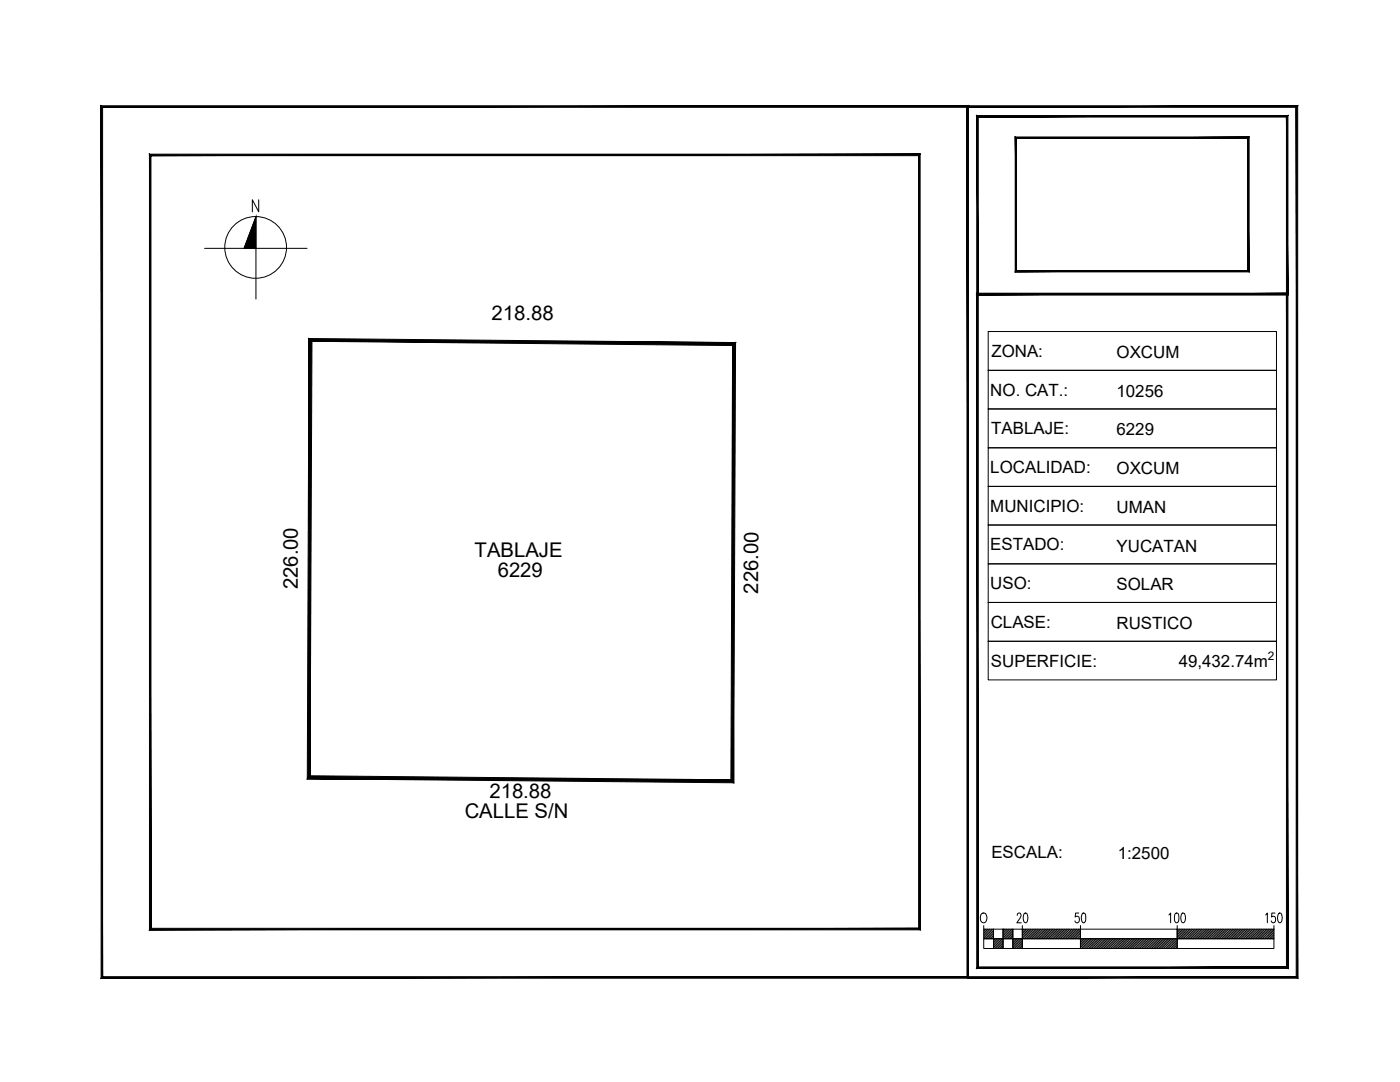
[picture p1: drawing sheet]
<svg xmlns="http://www.w3.org/2000/svg" width="279mm" height="216mm" viewBox="0 0 279 216" stroke-linecap="round" stroke-linejoin="round" font-family="sans-serif">
<!-- layer: NORTE -->
<g fill="none" stroke="#000" stroke-width=".2">
<path d="M51.6 39.9v2.4l-1.2-2.4v2.4M40.8 49.6h10.3v-6.3l-2.4 6.3M61.3 49.6h-10.2v10.1"/>
<circle cx="51" cy="49.4" r="6.2"/>
</g>
<path d="M51.1 43.3v6.3h-2.4zM48.7 49.6h2.4z" fill="#000" stroke="#000" stroke-width=".2"/>
<!-- layer: TIRA -->
<g fill="#000" stroke="#000" stroke-width=".2">
<path d="M193.2 21.1v.3l65.8-.3zM193.2 21.4l65.8-.3-.3 .3zM259 21.1l-.3 .3 .3 173.8zM258.7 21.4l.3 173.8-.3-.3zM193.2 195.2h65.8l-.3-.3zM193.2 194.9h65.5l-65.5 .3zM20.2 195.2h173v-.3zM20.2 195.2l.3-.3h172.7zM20.2 21.1v174.1l.3-.3zM20.2 21.1l.3 .3v173.5zM20.2 21.1l.3 .3 172.8-.3zM20.5 21.4l172.8-.3-.3 .3zM193.3 21.1l-.3 .3 .3 173.6zM193 21.4l.3 173.6h-.3z"/>
<path d="M194.9 23.1l.3 .3 61.8-.3zM195.2 23.4l61.8-.3-.3 .3zM257 23.1l-.3 .3 .3 35.4zM256.7 23.4l.3 35.4-.3-.3zM194.9 58.8h62.1l-.3-.3zM194.9 58.8l.3-.3h61.5zM194.9 23.1v35.7l.3-.3zM194.9 23.1l.3 .3v35.1z"/>
<path d="M202.6 27.4l.2 .2 46.4-.2zM202.8 27.6l46.4-.2-.2 .2zM249.2 27.4l-.2 .2 .2 26.6zM249 27.6l.2 26.6-.2-.2zM202.6 54.2h46.6l-.2-.2zM202.6 54.2l.2-.2h46.2zM202.6 27.4v26.8l.2-.2zM202.6 27.4l.2 .2v26.4z"/>
<path d="M202.6 27.4l.2 .2 46.4-.2zM202.8 27.6l46.4-.2-.2 .2zM249.2 27.4l-.2 .2 .2 26.6zM249 27.6l.2 26.6-.2-.2zM202.6 54.2h46.6l-.2-.2zM202.6 54.2l.2-.2h46.2zM202.6 27.4v26.8l.2-.2zM202.6 27.4l.2 .2v26.4z"/>
<path d="M29.8 30.8v154.7l.3-.3zM29.8 30.8l.3 .3v154.1zM29.8 30.8l.3 .3 153.5-.3zM30.1 31.1l153.5-.3-.3 .3zM183.3 31.1l.3 154.4v-154.7zM183.3 31.1l.3 154.4-.3-.3zM29.8 185.5h153.8l-.3-.3zM29.8 185.5l.3-.3h153.2z"/>
<path d="M256.7 58.8v134.1l.3 .3zM256.7 58.8l.3-.3v134.7zM195.2 58.8h61.5l.3-.3zM194.9 58.5h62.1l-61.8 .3zM194.9 58.5l.3 134.4v-134.1zM194.9 58.5l.3 134.4-.3 .3zM195.2 192.9l-.3 .3 61.8-.3zM194.9 193.2l61.8-.3 .3 .3z"/>
</g>
<!-- layer: C_REFERENCIA -->
<path d="M183.5 30.9v154.5" fill="none" stroke="#000" stroke-width=".2"/>
<!-- layer: CUADRO -->
<path d="M197.2 73.9h57.5v7.7h-57.5zM197.2 66.2h57.5v7.7h-57.5zM197.2 81.6h57.5v7.8h-57.5zM197.2 89.4h57.5v7.7h-57.5zM197.2 97.1h57.5v7.7h-57.5zM197.2 104.8h57.5v7.7h-57.5zM197.2 112.5h57.5v7.7h-57.5zM197.2 120.2h57.5v7.8h-57.5zM197.2 128h57.5v7.7h-57.5z" fill="none" stroke="#000" stroke-width=".2"/>
<!-- layer: Cotas -->
<path d="M202.8 27.5h46.3v26.6h-46.3z" fill="none" stroke="#000" stroke-width=".2"/>
<!-- layer: EscalaGrafica -->
<g fill="none" stroke="#000" stroke-width=".2">
<path d="M195.9 182.3a.59 .59 0 0 1 .9 .3 .99 .99 0 0 1-.6 1.5 1.24 1.24 0 0 1-.3-1.8zM196.3 185.4h2v1.9h-2zM196.3 187.3h2v2h-2zM196.3 184.7v.7M196.5 185.4l-.2 .1M196.8 185.4l-.5 .5M197.1 185.4l-.8 .8M197.5 185.4l-1.2 1.1M197.9 185.4l-1.6 1.5M198.2 185.4l-1.9 1.8M198.3 185.4h1.9v1.9h-1.9zM198.3 187.3h1.9v2h-1.9z"/>
<path d="M198.3 185.7l-1.7 1.6M198.3 186l-1.4 1.3M198.3 186.3l-1 1M198.3 186.7l-.7 .6M198.3 187l-.4 .3M198.3 187.3v.1M198.6 187.3l-.3 .4M199 187.3l-.7 .7M199.3 187.3l-1 1.1M199.7 187.3l-1.4 1.4M200 187.3l-1.7 1.7M200.2 185.4h1.9v1.9h-1.9z"/>
<path d="M200.2 187.3h1.9v2h-1.9zM200.2 185.4h.1M200.2 187.5l-1.8 1.8M200.2 187.8l-1.5 1.5M200.2 188.2l-1.1 1.1M200.2 188.5l-.8 .8M200.2 188.8l-.4 .5M200.2 189.2l-.1 .1M200.6 185.4l-.4 .3M200.9 185.4l-.7 .7M201.2 185.4l-1 1.1M201.6 185.4l-1.4 1.4"/>
<path d="M201.9 185.4l-1.7 1.7M202.1 185.4h1.9v1.9h-1.9zM202.1 187.3h1.9v2h-1.9zM202.1 185.5l-1.8 1.8M202.1 185.9l-1.4 1.4M202.1 186.2l-1.1 1.1M202.1 186.5l-.7 .8M202.1 186.9l-.4 .4M202.1 187.2l-.1 .1M202.4 187.3l-.3 .3M202.7 187.3l-.6 .6M203.1 187.3l-1 1"/>
<path d="M203.4 187.3l-1.3 1.3M203.7 187.3l-1.6 1.7M204 185.4h11.6v1.9h-11.6zM204 187.3h11.6v2h-11.6zM204 187.4l-1.8 1.9M204 187.7l-1.5 1.6M204 188l-1.2 1.3M204 188.4l-.8 .9M204 188.7l-.5 .6M204 189l-.1 .3M205.7 185.4l-1.7 1.6M206 185.4l-1.9 1.9"/>
<path d="M206.4 185.4l-1.9 1.9M206.7 185.4l-1.9 1.9M207 185.4l-1.9 1.9M207.4 185.4l-1.9 1.9M207.7 185.4l-1.9 1.9M208.1 185.4l-2 1.9M208.4 185.4l-1.9 1.9M208.8 185.4l-2 1.9M209.1 185.4l-1.9 1.9M209.5 185.4l-2 1.9M209.8 185.4l-2 1.9M210.1 185.4l-1.9 1.9"/>
<path d="M210.5 185.4l-2 1.9M210.8 185.4l-1.9 1.9M211.1 185.4l-1.9 1.9M211.5 185.4l-2 1.9M211.8 185.4l-1.9 1.9M212.2 185.4l-1.9 1.9M212.5 185.4l-1.9 1.9M212.8 185.4l-1.9 1.9M213.2 185.4l-1.9 1.9M213.5 185.4l-1.9 1.9M213.9 185.4l-2 1.9M214.2 185.4l-1.9 1.9"/>
<path d="M214.6 185.4l-2 1.9M214.9 185.4l-1.9 1.9M215.3 185.4l-2 1.9M215.6 185.4l-2 1.9M215.6 185.4h19.3v1.9h-19.3zM215.6 187.3h19.3v2h-19.3zM215.6 185.7l-1.6 1.6M215.6 186l-1.3 1.3M215.6 186.3l-.9 1M215.6 186.7l-.6 .6M215.6 187.1l-.2 .2M215.7 187.3l-.1 .1"/>
<path d="M216.1 187.3l-.5 .4M216.4 187.3l-.8 .8M216.7 187.3l-1.1 1.1M217.1 187.3l-1.5 1.5M217.4 187.3l-1.8 1.8M217.7 187.3l-1.9 2M218.1 187.3l-2 2M218.4 187.3l-1.9 2M218.8 187.3l-1.9 2M219.1 187.3l-1.9 2M219.4 187.3l-1.9 2M219.8 187.3l-1.9 2"/>
<path d="M220.1 187.3l-1.9 2M220.5 187.3l-1.9 2M220.8 187.3l-1.9 2M221.2 187.3l-2 2M221.5 187.3l-1.9 2M221.9 187.3l-2 2M222.2 187.3l-2 2M222.5 187.3l-1.9 2M222.9 187.3l-2 2M223.2 187.3l-1.9 2M223.5 187.3l-1.9 2M223.9 187.3l-1.9 2"/>
<path d="M224.2 187.3l-1.9 2M224.6 187.3l-1.9 2M224.9 187.3l-1.9 2M225.2 187.3l-1.9 2M225.6 187.3l-1.9 2M226 187.3l-2 2M226.3 187.3l-1.9 2M226.6 187.3l-1.9 2M227 187.3l-2 2M227.3 187.3l-1.9 2M227.7 187.3l-2 2M228 187.3l-2 2"/>
<path d="M228.3 187.3l-1.9 2M228.7 187.3l-2 2M229 187.3l-1.9 2M229.3 187.3l-1.9 2M229.7 187.3l-1.9 2M230 187.3l-1.9 2M230.4 187.3l-1.9 2M230.7 187.3l-1.9 2M231.1 187.3l-2 2M231.4 187.3l-1.9 2M231.8 187.3l-2 2M232.1 187.3l-1.9 2"/>
<path d="M232.4 187.3l-1.9 2M232.8 187.3l-2 2M233.1 187.3l-1.9 2M233.5 187.3l-2 2M233.8 187.3l-2 2M234.1 187.3l-1.9 2M234.5 187.3l-1.9 2M234.8 187.3l-1.9 2M234.9 185.4h19.3v1.9h-19.3zM234.9 187.3h19.3v2h-19.3zM234.9 187.5l-1.7 1.8M234.9 187.9l-1.3 1.4"/>
<path d="M234.9 188.2l-1 1.1M234.9 188.5l-.6 .8M234.9 188.9l-.3 .4M234.9 189.2v.1M236.8 185.4l-1.9 1.8M237.1 185.4l-2 1.9M237.4 185.4l-1.9 1.9M237.8 185.4l-2 1.9M238.1 185.4l-1.9 1.9M238.4 185.4l-1.9 1.9M238.8 185.4l-1.9 1.9M239.1 185.4l-1.9 1.9"/>
<path d="M239.5 185.4l-1.9 1.9M239.8 185.4l-1.9 1.9M240.1 185.4l-1.9 1.9M240.5 185.4l-1.9 1.9M240.9 185.4l-2 1.9M241.2 185.4l-1.9 1.9M241.5 185.4l-1.9 1.9M241.9 185.4l-2 1.9M242.2 185.4l-1.9 1.9M242.6 185.4l-2 1.9M242.9 185.4l-2 1.9M243.2 185.4l-1.9 1.9"/>
<path d="M243.6 185.4l-1.9 1.9M243.9 185.4l-1.9 1.9M244.2 185.4l-1.9 1.9M244.6 185.4l-1.9 1.9M244.9 185.4l-1.9 1.9M245.3 185.4l-1.9 1.9M245.6 185.4l-1.9 1.9M246 185.4l-2 1.9M246.3 185.4l-1.9 1.9M246.7 185.4l-2 1.9M247 185.4l-1.9 1.9M247.3 185.4l-1.9 1.9"/>
<path d="M247.7 185.4l-2 1.9M248 185.4l-1.9 1.9M248.4 185.4l-2 1.9M248.7 185.4l-2 1.9M249 185.4l-1.9 1.9M249.4 185.4l-1.9 1.9M249.7 185.4l-1.9 1.9M250 185.4l-1.9 1.9M250.4 185.4l-1.9 1.9M250.7 185.4l-1.9 1.9M251.1 185.4l-1.9 1.9M251.4 185.4l-1.9 1.9"/>
<path d="M251.8 185.4l-2 1.9M252.1 185.4l-1.9 1.9M252.5 185.4l-2 1.9M252.8 185.4l-1.9 1.9M253.1 185.4l-1.9 1.9M253.5 185.4l-2 1.9M253.8 185.4l-1.9 1.9M254.2 185.4l-1.9 1.9M254.2 185.6l-1.6 1.7M254.2 186l-1.3 1.3M254.2 186.3l-.9 1M254.2 186.6l-.6 .7"/>
<path d="M254.2 187l-.3 .3"/>
</g>
<!-- layer: PERIMETRO PROPIEDAD -->
<path d="M61.7 67.5l.6 .6 84.5 .3zM62.3 68.1l84.5 .3-.6 .5zM146.8 68.4l-.6 .5 .2 87.3zM146.2 68.9l.2 87.3-.5-.6zM61.3 155.4l85.1 .8-.5-.6zM61.9 154.8l84 .8-84.6-.2zM61.7 67.5l-.4 87.9 .6-.6zM61.7 67.5l.6 .6-.4 86.7z" fill="#000" stroke="#000" stroke-width=".2"/>
<g font-size="4.9">
<text x="202.1" y="185.2">20</text>
<text x="213.8" y="185.2">50</text>
<text x="232.5" y="185.2">100</text>
<text x="251.5" y="185.2">150</text>
</g>
<g font-size="4">
<text x="98.1" y="63.8" transform="rotate(1 98.1 63.8)">218.88</text>
<text x="94.7" y="111.1">TABLAJE</text>
<text x="59.4" y="117.6" transform="rotate(-90 59.4 117.6)">226.00</text>
<text x="99.3" y="115">6229</text>
<text x="151.3" y="118.4" transform="rotate(-90 151.3 118.4)">226.00</text>
<text x="97.7" y="159.2" transform="rotate(1 97.7 159.2)">218.88</text>
<text x="92.7" y="163.2">CALLE S/N</text>
</g>
<g font-size="3.4">
<text x="197.9" y="71.2">ZONA:</text>
<text x="222.8" y="71.5">OXCUM</text>
<text x="197.6" y="78.9">NO. CAT.:</text>
<text x="222.8" y="79.2">10256</text>
<text x="197.8" y="86.6">TABLAJE:</text>
<text x="222.8" y="86.9">6229</text>
<text x="197.6" y="94.4">LOCALIDAD:</text>
<text x="222.8" y="94.6">OXCUM</text>
<text x="197.6" y="102.1">MUNICIPIO:</text>
<text x="222.8" y="102.3">UMAN</text>
<text x="197.6" y="109.8">ESTADO:</text>
<text x="222.8" y="110.1">YUCATAN</text>
<text x="197.6" y="117.5">USO:</text>
<text x="222.8" y="117.8">SOLAR</text>
<text x="197.7" y="125.3">CLASE:</text>
<text x="222.8" y="125.5">RUSTICO</text>
<text x="197.8" y="133">SUPERFICIE:</text>
<text x="235.2" y="133">49,432.74m</text>
<text x="197.9" y="171.2">ESCALA:</text>
<text x="223.1" y="171.4">1:2500</text>
</g>
<text font-size="2.4" x="253" y="131.6">2</text>
</svg>
